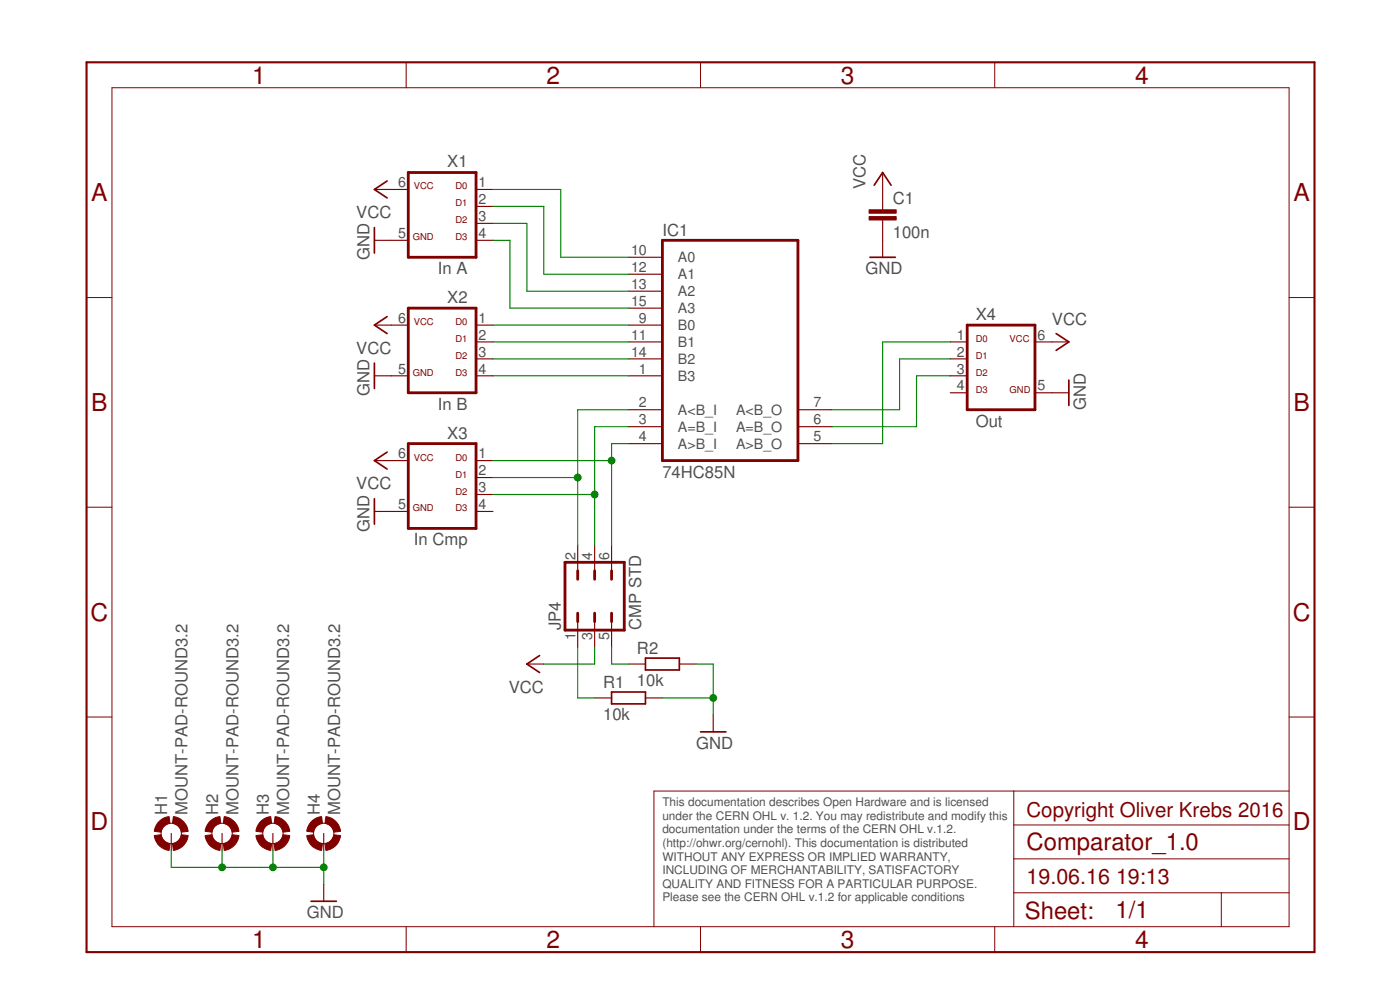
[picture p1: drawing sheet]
<svg xmlns="http://www.w3.org/2000/svg" width="210mm" height="148mm" viewBox="0 0 210 148" stroke-linecap="round" stroke-linejoin="round" font-family="sans-serif">
<g fill="none" stroke="#800000" stroke-width=".25">
<path d="M56.1 34.1v3.8M58 27.1l-1.9 1.3 1.9 1.3M130.4 38.5h3.8M131.1 27.7l1.2-1.9 1.3 1.9M56.1 54.4v3.8M58 47.4l-1.9 1.3 1.9 1.3M158.3 50l2 1.2-2 1.3M160.3 56.9v3.8M56.1 74.7v3.8M58 67.7l-1.9 1.3 1.9 1.3M80.9 98.2l-1.9 1.3 1.9 1.3M96.8 98.6h5.1v1.8h-5.1z"/>
<path d="M91.7 103.7h5.1v1.8h-5.1zM105 109.6h3.8M46.6 135h3.8"/>
</g>
<g fill="none" stroke="#800000" stroke-width=".17">
<path d="M56.1 36h5.1M56.1 28.4h5.1M71.4 36h2.5M71.4 28.4h2.5M71.4 30.9h2.5M71.4 33.5h2.5M94.2 38.5h5.1M132.3 25.8v5.6M132.3 33v5.5M56.1 56.3h5.1M56.1 48.7h5.1M71.4 56.3h2.5"/>
<path d="M71.4 48.7h2.5M71.4 51.2h2.5M71.4 53.8h2.5M94.2 56.3h5.1M94.2 48.7h5.1M94.2 51.2h5.1M94.2 41.1h5.1M94.2 43.6h5.1M94.2 53.8h5.1M94.2 46.2h5.1M142.5 56.3h2.5M142.5 51.2h2.5"/>
<path d="M142.5 53.8h2.5M142.5 58.8h2.5M155.2 51.2h5.1M155.2 58.8h5.1M56.1 76.6h5.1M56.1 69h5.1M71.4 76.6h2.5M71.4 69h2.5M71.4 71.5h2.5M71.4 74.1h2.5M94.2 61.4h5.1M94.2 63.9h5.1"/>
<path d="M94.2 66.5h5.1M119.6 61.4h5.1M119.6 63.9h5.1M119.6 66.5h5.1M79 99.5h2.5M86.6 81.7v3.8M86.6 93.1v3.8M89.2 81.7v3.8M89.2 93.1v3.8M91.7 81.7v3.8M91.7 93.1v3.8M94.2 99.5h2.6"/>
<path d="M101.9 99.5h2.5M89.2 104.6h2.5M96.8 104.6h2.5M106.9 107.1v2.5M25.7 124.9v2.5M33.3 124.9v2.5M40.9 124.9v2.5M48.5 124.9v2.5M48.5 132.5v2.5"/>
</g>
<g fill="none" stroke="#800000" stroke-width=".15">
<path d="M16.8 13.1h176.5v125.7h-176.5zM60.9 9.3v3.8M105 9.3v3.8M149.1 9.3v3.8M13 44.6h3.8M193.3 44.6h3.8M13 76h3.8M193.3 76h3.8M13 107.4h3.8M152 118.5v20.3M193.3 118.5h-95.3v20.3M193.3 107.4h3.8"/>
<path d="M60.9 138.8v3.8M105 138.8v3.8M149.1 138.8v3.8M152 133.8h41.3M152 128.7h41.3M152 123.6h41.3M183.1 133.8v5"/>
<circle cx="25.7" cy="124.9" r="1.52"/>
<circle cx="33.3" cy="124.9" r="1.52"/>
<circle cx="40.9" cy="124.9" r="1.52"/>
<circle cx="48.5" cy="124.9" r="1.52"/>
</g>
<path d="M13 9.3h184.1v133.3h-184.1z" fill="none" stroke="#800000" stroke-width=".32"/>
<path d="M61.2 25.8h10.2v12.7h-10.2zM99.3 36h20.3v33h-20.3zM61.2 46.2h10.2v12.6h-10.2zM145 48.7h10.2v12.7h-10.2zM61.2 66.5h10.2v12.7h-10.2zM84.7 84.2h8.9v10.2h-8.9zM86.6 85.5v1.3M86.6 91.9v1.2M89.2 85.5v1.3M89.2 91.9v1.2M91.7 85.5v1.3M91.7 91.9v1.2" fill="none" stroke="#800000" stroke-width=".42"/>
<g fill="#800000" stroke="#800000" stroke-width=".15">
<path d="M23.7 123.2a2.46 2.46 0 0 1 1.7-.9l.1 1a1.51 1.51 0 0 0-1.3 1.4l-1.1-.2 .2-.6z" fill-rule="evenodd"/>
<path d="M23.1 125.2l1.1-.1a1.46 1.46 0 0 0 1.3 1.3l-.1 1a2.52 2.52 0 0 1-2.3-2.2z" fill-rule="evenodd"/>
<path d="M25.9 126.4a1.51 1.51 0 0 0 1.3-1.3l1 .1a2.53 2.53 0 0 1-2.2 2.2z" fill-rule="evenodd"/>
<path d="M26 122.3a2.53 2.53 0 0 1 2.2 2.2l-1 .2a1.57 1.57 0 0 0-1.3-1.4z" fill-rule="evenodd"/>
<path d="M31.3 123.2a2.46 2.46 0 0 1 1.7-.9l.1 1a1.51 1.51 0 0 0-1.3 1.4l-1-.2 .1-.6z" fill-rule="evenodd"/>
<path d="M30.8 125.2l1-.1a1.46 1.46 0 0 0 1.3 1.3l-.1 1a2.48 2.48 0 0 1-2.2-2.2z" fill-rule="evenodd"/>
<path d="M33.5 126.4a1.51 1.51 0 0 0 1.3-1.3l1 .1a2.53 2.53 0 0 1-2.2 2.2z" fill-rule="evenodd"/>
<path d="M33.6 122.3a2.53 2.53 0 0 1 2.2 2.2l-1 .2a1.57 1.57 0 0 0-1.3-1.4z" fill-rule="evenodd"/>
<path d="M38.9 123.2a2.46 2.46 0 0 1 1.7-.9l.1 1a1.51 1.51 0 0 0-1.3 1.4l-1-.2 .1-.6z" fill-rule="evenodd"/>
<path d="M38.4 125.2l1-.1a1.46 1.46 0 0 0 1.3 1.3l-.1 1a2.48 2.48 0 0 1-2.2-2.2z" fill-rule="evenodd"/>
<path d="M41.1 126.4a1.51 1.51 0 0 0 1.3-1.3l1 .1a2.48 2.48 0 0 1-2.2 2.2z" fill-rule="evenodd"/>
<path d="M41.2 122.3a2.49 2.49 0 0 1 2.2 2.2l-1 .2a1.57 1.57 0 0 0-1.3-1.4z" fill-rule="evenodd"/>
<path d="M46.6 123.2a2.46 2.46 0 0 1 1.6-.9l.1 1a1.56 1.56 0 0 0-1.3 1.4l-1-.2 .1-.6z" fill-rule="evenodd"/>
<path d="M46 125.2l1-.1a1.51 1.51 0 0 0 1.3 1.3l-.1 1a2.48 2.48 0 0 1-2.2-2.2z" fill-rule="evenodd"/>
<path d="M48.7 126.4a1.51 1.51 0 0 0 1.4-1.3l1 .1a2.48 2.48 0 0 1-2.2 2.2z" fill-rule="evenodd"/>
<path d="M48.9 122.3a2.49 2.49 0 0 1 2.2 2.2l-1 .2a1.57 1.57 0 0 0-1.4-1.4z" fill-rule="evenodd"/>
</g>
<g fill="#800000" stroke="#800000" stroke-width=".15">
<path d="M130.3 32.4h4.1v.6h-4.1z"/>
<path d="M130.3 31.4h4.1v.5h-4.1z"/>
</g>
<g fill="none" stroke="#008000" stroke-width=".17">
<path d="M73.9 28.4h10.2v10.1h10.1M73.9 30.9h7.6v10.2h12.7M73.9 33.5h5.1v10.1h15.2M73.9 36h2.6v10.2h17.7M73.9 48.7h20.3M73.9 51.2h20.3M73.9 53.8h20.3M73.9 56.3h20.3M142.5 51.2h-10.2v15.3h-7.6M142.5 53.8h-7.6v7.6h-10.2M142.5 56.3h-5.1v7.6h-12.7M73.9 74.1h15.3"/>
<path d="M73.9 71.5h12.7M73.9 69h17.8M94.2 63.9h-5v17.8M94.2 61.4h-7.6v20.3M94.2 66.5h-2.5v15.2M86.6 96.9v7.7h2.6M89.2 96.9v2.6h-7.7M91.7 96.9v2.6h2.5M104.4 99.5h2.5v7.6M99.3 104.6h7.6M25.7 127.4v2.5h22.8M33.3 127.4v2.5"/>
<path d="M40.9 127.4v2.5M48.5 127.4v5.1"/>
</g>
<g fill="#008000" stroke="#008000" stroke-width=".15">
<circle cx="106.9" cy="104.6" r=".51"/>
<circle cx="48.5" cy="129.9" r=".51"/>
<circle cx="40.9" cy="129.9" r=".51"/>
<circle cx="33.3" cy="129.9" r=".51"/>
<circle cx="89.2" cy="74.1" r=".51"/>
<circle cx="86.6" cy="71.5" r=".51"/>
<circle cx="91.7" cy="69" r=".51"/>
</g>
<g font-size="3.7" fill="#800000">
<text x="37.8" y="12.5">1</text>
<text x="82" y="12.5">2</text>
<text x="126.1" y="12.5">3</text>
<text x="170.2" y="12.5">4</text>
<text x="13.7" y="30.1">A</text>
<text x="193.9" y="30.1">A</text>
<text x="13.7" y="61.6">B</text>
<text x="193.9" y="61.6">B</text>
<text x="13.5" y="93">C</text>
<text x="193.8" y="93">C</text>
<text x="13.5" y="124.4">D</text>
<text x="193.8" y="124.4">D</text>
<text x="37.8" y="142">1</text>
<text x="82" y="142">2</text>
<text x="126.1" y="142">3</text>
<text x="170.2" y="142">4</text>
</g>
<g font-size="3.6" fill="#800000">
<text x="153.9" y="127.4">Comparator_1.0</text>
<text x="153.7" y="137.7">Sheet:</text>
<text x="167.2" y="137.6">1/1</text>
</g>
<g font-size="3.2" fill="#800000">
<text x="153.9" y="132.5">19.06.16</text>
<text x="167.3" y="132.5">19:13</text>
</g>
<text font-size="3.1" fill="#800000" x="153.9" y="122.3">Copyright Oliver Krebs 2016</text>
<g font-size="2.5" fill="#505050">
<text x="67.1" y="25.1">X1</text>
<text x="129.8" y="28.4" transform="rotate(-90 129.8 28.4)">VCC</text>
<text x="53.4" y="32.7">VCC</text>
<text x="99.3" y="35.4">IC1</text>
<text x="133.8" y="35.6">100n</text>
<text x="133.8" y="30.5">C1</text>
<text x="55.4" y="39" transform="rotate(-90 55.4 39)">GND</text>
<text x="65.7" y="41.1">In A</text>
<text x="129.8" y="41.1">GND</text>
<text x="67.1" y="45.4">X2</text>
<text x="146.3" y="47.9">X4</text>
<text x="53.4" y="53">VCC</text>
<text x="157.7" y="48.7">VCC</text>
<text x="55.4" y="59.3" transform="rotate(-90 55.4 59.3)">GND</text>
<text x="65.7" y="61.4">In B</text>
<text x="67.1" y="65.7">X3</text>
<text x="146.3" y="63.9">Out</text>
<text x="162.8" y="61.4" transform="rotate(-90 162.8 61.4)">GND</text>
<text x="99.3" y="71.5">74HC85N</text>
<text x="53.4" y="73.3">VCC</text>
<text x="55.4" y="79.6" transform="rotate(-90 55.4 79.6)">GND</text>
<text x="62.1" y="81.7">In Cmp</text>
<text x="84.1" y="94.4" transform="rotate(-90 84.1 94.4)">JP4</text>
<text x="96.1" y="94.4" transform="rotate(-90 96.1 94.4)">CMP STD</text>
<text x="95.5" y="98">R2</text>
<text x="76.3" y="103.8">VCC</text>
<text x="90.4" y="107.9">10k</text>
<text x="90.4" y="103.1">R1</text>
<text x="95.5" y="102.8">10k</text>
<text x="104.4" y="112.2">GND</text>
<text x="25.1" y="122.1" transform="rotate(-90 25.1 122.1)">H1</text>
<text x="28.1" y="122.1" transform="rotate(-90 28.1 122.1)">MOUNT-PAD-ROUND3.2</text>
<text x="32.7" y="122.1" transform="rotate(-90 32.7 122.1)">H2</text>
<text x="35.8" y="122.1" transform="rotate(-90 35.8 122.1)">MOUNT-PAD-ROUND3.2</text>
<text x="40.3" y="122.1" transform="rotate(-90 40.3 122.1)">H3</text>
<text x="43.4" y="122.1" transform="rotate(-90 43.4 122.1)">MOUNT-PAD-ROUND3.2</text>
<text x="47.9" y="122.1" transform="rotate(-90 47.9 122.1)">H4</text>
<text x="51" y="122.1" transform="rotate(-90 51 122.1)">MOUNT-PAD-ROUND3.2</text>
<text x="46" y="137.6">GND</text>
</g>
<g font-size="2.1" fill="#505050">
<text x="59.7" y="28">6</text>
<text x="71.7" y="28">1</text>
<text x="59.7" y="35.6">5</text>
<text x="71.7" y="30.6">2</text>
<text x="71.7" y="33.1">3</text>
<text x="71.7" y="35.6">4</text>
<text x="94.6" y="38.2">10</text>
<text x="94.6" y="40.7">12</text>
<text x="101.6" y="39.3">A0</text>
<text x="101.6" y="41.8">A1</text>
<text x="94.6" y="43.3">13</text>
<text x="94.6" y="45.8">15</text>
<text x="101.6" y="44.4">A2</text>
<text x="101.6" y="46.9">A3</text>
<text x="59.7" y="48.3">6</text>
<text x="71.7" y="48.3">1</text>
<text x="71.7" y="50.9">2</text>
<text x="71.7" y="53.4">3</text>
<text x="94.6" y="50.9">11</text>
<text x="94.6" y="53.4">14</text>
<text x="95.8" y="48.3">9</text>
<text x="101.6" y="49.5">B0</text>
<text x="101.6" y="52">B1</text>
<text x="143.5" y="50.9">1</text>
<text x="143.5" y="53.4">2</text>
<text x="155.5" y="50.9">6</text>
<text x="59.7" y="56">5</text>
<text x="71.7" y="56">4</text>
<text x="95.8" y="56">1</text>
<text x="101.6" y="57.1">B3</text>
<text x="101.6" y="54.5">B2</text>
<text x="143.5" y="56">3</text>
<text x="143.5" y="58.5">4</text>
<text x="155.5" y="58.5">5</text>
<text x="95.8" y="61">2</text>
<text x="95.8" y="63.6">3</text>
<text x="101.6" y="62.2">A&lt;B_I</text>
<text x="101.6" y="64.7">A=B_I</text>
<text x="110.3" y="64.7">A=B_O</text>
<text x="110.3" y="62.2">A&lt;B_O</text>
<text x="122" y="63.6">6</text>
<text x="122" y="61">7</text>
<text x="59.7" y="68.7">6</text>
<text x="71.7" y="68.7">1</text>
<text x="71.7" y="71.2">2</text>
<text x="95.8" y="66.1">4</text>
<text x="101.6" y="67.2">A&gt;B_I</text>
<text x="110.3" y="67.2">A&gt;B_O</text>
<text x="122" y="66.1">5</text>
<text x="59.7" y="76.3">5</text>
<text x="71.7" y="73.7">3</text>
<text x="71.7" y="76.3">4</text>
<text x="86.3" y="83.9" transform="rotate(-90 86.3 83.9)">2</text>
<text x="88.8" y="83.9" transform="rotate(-90 88.8 83.9)">4</text>
<text x="91.3" y="83.9" transform="rotate(-90 91.3 83.9)">6</text>
<text x="86.3" y="95.9" transform="rotate(-90 86.3 95.9)">1</text>
<text x="88.8" y="95.9" transform="rotate(-90 88.8 95.9)">3</text>
<text x="91.3" y="95.9" transform="rotate(-90 91.3 95.9)">5</text>
</g>
<g font-size="1.8" fill="#505050">
<text x="99.3" y="120.8">This documentation describes Open Hardware and is licensed</text>
<text x="99.3" y="122.8">under the CERN OHL v. 1.2. You may redistribute and modify this</text>
<text x="99.3" y="124.9">documentation under the terms of the CERN OHL v.1.2.</text>
<text x="99.3" y="126.9">(http://ohwr.org/cernohl). This documentation is distributed</text>
<text x="99.3" y="128.9">WITHOUT ANY EXPRESS OR IMPLIED WARRANTY,</text>
<text x="99.3" y="131">INCLUDING OF MERCHANTABILITY, SATISFACTORY</text>
<text x="99.3" y="133">QUALITY AND FITNESS FOR A PARTICULAR PURPOSE.</text>
<text x="99.3" y="135">Please see the CERN OHL v.1.2 for applicable conditions</text>
</g>
<g font-size="1.4" fill="#800000">
<text x="62" y="28.4">VCC</text>
<text x="68.3" y="28.4">D0</text>
<text x="61.9" y="36">GND</text>
<text x="68.3" y="33.5">D2</text>
<text x="68.3" y="36">D3</text>
<text x="68.3" y="30.9">D1</text>
<text x="62" y="48.7">VCC</text>
<text x="68.3" y="48.7">D0</text>
<text x="68.3" y="53.8">D2</text>
<text x="68.3" y="51.2">D1</text>
<text x="146.3" y="51.2">D0</text>
<text x="146.3" y="53.8">D1</text>
<text x="151.4" y="51.2">VCC</text>
<text x="61.9" y="56.3">GND</text>
<text x="68.3" y="56.3">D3</text>
<text x="146.3" y="56.3">D2</text>
<text x="146.3" y="58.9">D3</text>
<text x="151.4" y="58.9">GND</text>
<text x="62" y="69">VCC</text>
<text x="68.3" y="69">D0</text>
<text x="68.3" y="71.5">D1</text>
<text x="61.9" y="76.6">GND</text>
<text x="68.3" y="74.1">D2</text>
<text x="68.3" y="76.6">D3</text>
</g>
</svg>
